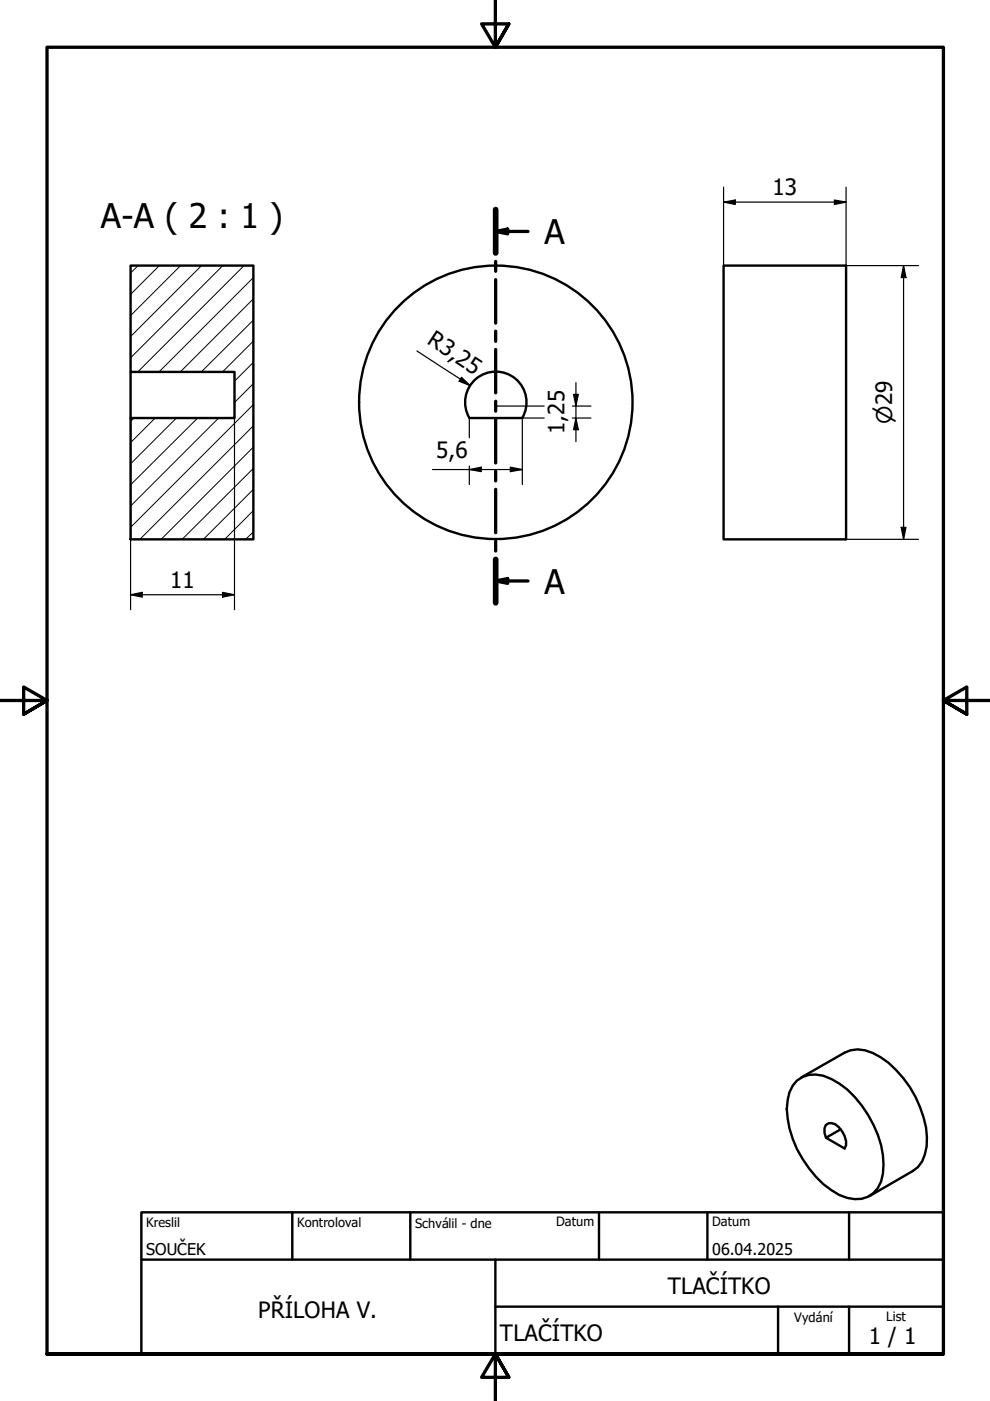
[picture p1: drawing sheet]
<svg xmlns="http://www.w3.org/2000/svg" width="210mm" height="297mm" viewBox="0 0 210 297" stroke-linecap="round" stroke-linejoin="round" font-family="sans-serif">
<g fill="none" stroke="#000" stroke-width=".21">
<path d="M29.3 56.3l-1.6 1.6M33.8 56.3l-6.1 6.1M38.3 56.3l-10.6 10.6M42.7 56.3l-15 15.1M47.2 56.3l-19.5 19.6M51.8 56.3l-22.6 22.6M53.7 58.9l-20 20M53.7 76.8l-4 4M53.7 72.3l-6.5 6.6M53.7 67.9l-11 11M53.7 63.4l-15.5 15.5M28.4 88.6l-.7 .7"/>
<path d="M32.9 88.6l-5.2 5.2M37.4 88.6l-9.7 9.7M41.9 88.6l-14.2 14.2M46.4 88.6l-18.7 18.7M53.7 99.3l-15.1 15M53.7 94.8l-19.5 19.5M53.7 90.3l-24 24M53.7 85.8l-26 26M53.7 81.3l-4 4M53.7 112.8l-1.6 1.5M53.7 108.3l-6.1 6M53.7 103.7l-10.6 10.6"/>
</g>
<g fill="none" stroke="#000" stroke-width=".51">
<path d="M27.7 56.3h26v58h-26v-25.7h22v-9.7h-22zM153.4 56.3h26v58h-26zM27.7 78.9v9.7M100.3 81a6.5 6.5 0 0 1 8.7-1 6.5 6.5 0 0 1 1.7 8.6h-11.2a6.5 6.5 0 0 1 .8-7.6zM169 229.1a6.2 6.2 0 0 1 7.3-.3 21.4 21.4 0 0 1 9.8 11.8 16.1 16.1 0 0 1 .7 9.9 5.6 5.6 0 0 1-7.2 3.5 17.8 17.8 0 0 1-9.4-8.3 19.1 19.1 0 0 1-3.2-12.5l.4-1.6 .7-1.4zM169.9 228.5l9.2-5.3a6.4 6.4 0 0 1 5.9 .1 21.3 21.3 0 0 1 10.1 11.4 15.5 15.5 0 0 1 1 10.1l-.6 1.4-.9 1.2-1.1 .9-9.2 5.3M178.2 239.4l-3.1 1.8 4 2.3a3.3 3.3 0 0 0-.5-3.6 2.7 2.7 0 0 0-3-1.7l-.5 .4-.3 .7v.9l.3 1"/>
<circle cx="105.1" cy="85.3" r="29"/>
</g>
<g fill="none" stroke="#000" stroke-width=".7">
<path d="M105.1 49.1l2.5-.5v1zM105.1 44.4v9.2M105.1 55.4v2.1M105.1 59.3v9.2M105.1 49.1h6.9M105.1 70.2v2.2M105.1 74.1v9.2M105.1 85.1v2.1M105.1 88.9v9.3M105.1 99.9v2.1M105.1 103.7v9.3M105.1 114.7v2.1"/>
<path d="M105.1 118.6v9.2M105.1 123.2l2.5-.5v1zM105.1 123.2h6.9"/>
</g>
<path d="M105.1 44.4v9.2M105.1 118.6v9.2" fill="none" stroke="#000" stroke-width="1.2"/>
<path d="M105.1 49.1l2.5-.5v1zM105.1 123.2l2.5-.5v1z" fill="#000"/>
<path d="M105 0v10l-2.9-4.9h5.8l-2.9 4.9 2.9-4.9M0 148.5h10l-5-2.8v5.7l5-2.9-5 2.9M210 148.5h-10l5-2.8v5.7l-5-2.9 5 2.9M10 287.1v-277.1h190v277.1h-190h190M107.9 292l-2.9-4.9 2.9 4.9h-5.8l2.9-4.9v9.9" fill="none" stroke="#000" stroke-width=".7"/>
<!-- layer: Nadpis (ISO) -->
<path d="M30 257h170v30.1h-170zM62 257v10.1M87 257v10.1M127 257v10.1M150 257v10.1M180 257v10.1M30 267.1h170M105 277h95M105 267.1v20M165 277v10.1M180 277v10.1" fill="none" stroke="#000" stroke-width=".51"/>
<g fill="none" stroke="#000" stroke-width=".25">
<path d="M153.4 39.7v16.6M179.4 39.7v16.6h15.4M153.4 42.8l2.5-.4v1zM153.4 42.8h26M176.9 42.4l2.5 .4-2.5 .6zM191.6 56.3l.5 2.6h-1zM191.6 56.3v58M88.4 74.4l11.3 7.4M97.9 80l1.8 1.8-2.4-1zM27.7 88.6v40.7M49.7 88.6v40.7M91.7 99.6h19"/>
<path d="M99.5 99.6l2.5-.6v1zM99.5 88.6v4.2M99.5 98.8v3.9M105.1 86.1h10.3M108.2 99l2.5 .6-2.5 .4zM115.4 88.6h-4.7v14.1M121.3 88.6h4M121.3 86.1h4M121.6 83.6h1l-.5 2.5zM122.1 88.6l.5 2.5h-1zM122.1 81.1v12.5M179.4 114.3h15.4"/>
<path d="M191.1 111.8h1l-.5 2.5zM27.7 126.1l2.5-.5v1zM27.7 126.1h22M47.2 125.6l2.5 .5-2.5 .5z"/>
</g>
<path d="M153.4 42.8l2.5-.4v1zM176.9 42.4l2.5 .4-2.5 .6zM191.6 56.3l.5 2.6h-1zM97.9 80l1.8 1.8-2.4-1zM99.5 99.6l2.5-.6v1zM108.2 99l2.5 .6-2.5 .4zM121.6 83.6h1l-.5 2.5zM122.1 88.6l.5 2.5h-1zM191.1 111.8h1l-.5 2.5zM27.7 126.1l2.5-.5v1zM47.2 125.6l2.5 .5-2.5 .5z" fill="#000"/>
<g font-size="7.2">
<text x="21.4" y="48.4">A-A ( 2 : 1 )</text>
<text x="115.4" y="51.7">A</text>
<text x="115.4" y="125.8">A</text>
</g>
<g font-size="4.8">
<text x="163.8" y="41.3">13</text>
<text x="90.4" y="72.8" transform="rotate(33 90.4 72.8)">R3,25</text>
<text x="119.7" y="92.1" transform="rotate(-90 119.7 92.1)">1,25</text>
<text x="92.5" y="97.1">5,6</text>
<text x="36.1" y="124.6">11</text>
<text x="141.6" y="274.4">TLAČÍTKO</text>
<text x="54.7" y="279.4">PŘÍLOHA V.</text>
<text x="106" y="284.4">TLAČÍTKO</text>
<text x="184.2" y="285">1 / 1</text>
</g>
<text font-size="4.6" x="189.2" y="89.9" transform="rotate(-90 189.2 89.9)">⌀29</text>
<g font-size="3.4">
<text x="31" y="266">SOUČEK</text>
<text x="151" y="266">06.04.2025</text>
</g>
<g font-size="2.7">
<text x="31" y="260.1">Kreslil</text>
<text x="63" y="260.1">Kontroloval</text>
<text x="88" y="260.3">Schválil - dne</text>
<text x="117.9" y="260">Datum</text>
<text x="151" y="260">Datum</text>
<text x="168.4" y="280.3">Vydání</text>
<text x="187.9" y="280">List</text>
</g>
</svg>
